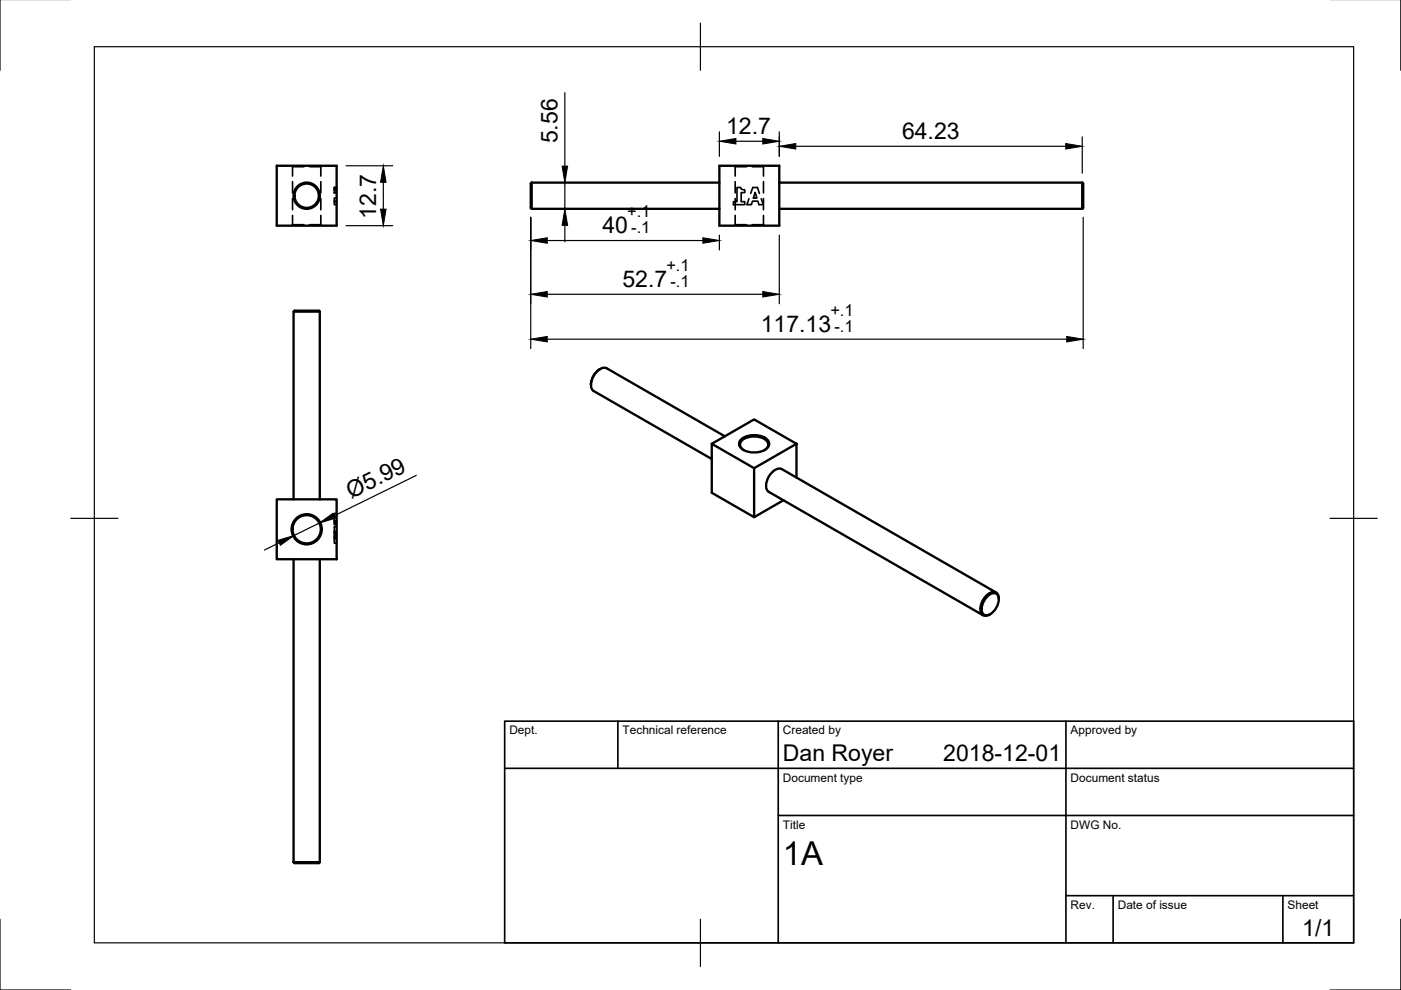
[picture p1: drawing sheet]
<svg xmlns="http://www.w3.org/2000/svg" width="297mm" height="210mm" viewBox="0 0 297 210" stroke-linecap="round" stroke-linejoin="round" font-family="sans-serif">
<!-- layer: Visible -->
<g fill="none" stroke="#000" stroke-width=".5">
<path d="M58.7 35.1h12.7v12.7h-12.7zM112.7 38.7l-.2 .2v5.2l.2 .2h39.8M112.7 38.7v5.6M112.7 38.7h39.8M152.5 35.1h12.7v12.7h-12.7zM165.2 38.7h64.3M229.5 38.7v5.6M229.5 38.7l.2 .2v5.2l-.2 .2M165.2 44.3h64.3M62.2 66.1h5.6M67.8 66.1l-.2-.2h-5.2l-.2 .2v39.8M67.8 66.1v39.8"/>
<path d="M127.2 78.2a4 4 0 0 0-1.9 3.4M150.9 94.1v10.4l9 5.2 6.2-3.6M153.7 92.5l-25.1-14.4a2.45 2.45 0 0 0-2.7 1.6 2.45 2.45 0 0 0 0 3.2l25 14.4M157.2 93.1a4.4 4.4 0 0 1 5.7 .4 1.57 1.57 0 0 1-1.3 2.2 4.3 4.3 0 0 1-4.7-1 1.2 1.2 0 0 1 .3-1.6zM157.7 95.4a1.28 1.28 0 0 1-.8-1.2 1.28 1.28 0 0 1 .9-1.2 4.5 4.5 0 0 1 4.7 .4 1.21 1.21 0 0 1-.4 2M159.9 99.3v10.4M168.9 94.1l-9-5.2-9 5.2 9 5.2 9-5.2v7.2M58.7 105.9h12.7v12.7h-12.7zM62.2 118.6v64.2M67.8 118.6v64.2M209.5 126.4a1.41 1.41 0 0 1 2-.3 3.4 3.4 0 0 1-2.5 4.4 1.3 1.3 0 0 1-.8-1.9 4.3 4.3 0 0 1 1.3-2.2zM211.2 125.6l-45.4-26.1a2.45 2.45 0 0 0-2.8 1.6 2.45 2.45 0 0 0 0 3.2l45.4 26.1"/>
<path d="M211.8 127.1a1.23 1.23 0 0 0-.5-1.4 1.23 1.23 0 0 0-1.5 .1 3.9 3.9 0 0 0-1.8 4.1 1.25 1.25 0 0 0 1.9 .3M62.2 182.8h5.6M62.2 182.8l.2 .2h5.2l.2-.2"/>
<circle cx="65" cy="41.5" r="2.78"/>
<circle cx="65" cy="41.5" r="2.58"/>
<circle cx="65" cy="112.2" r="3.2"/>
<circle cx="65" cy="112.2" r="3"/>
</g>
<!-- layer: Hidden -->
<g fill="none" stroke="#000" stroke-width=".35">
<path d="M61.8 35.1l.2 .2M62 35.3h2.4M62 35.3v2M62 38.5v2.4M65.6 35.3h2.4M68 35.3v2M68 38.5v2.4M68.2 35.1l-.2 .2M70.9 40h.5M71.4 39.7h-.5v1.3M155.7 35.1l.2 .2M155.9 35.3h2.4"/>
<path d="M155.9 35.3v2M155.9 38.5v2.4M156.3 39.7h.8l.2 .4 .6 .1v.6h-.8v2h.8v.6h-2.4v-.6h.8zM159.5 35.3h2.4M161.9 35.3v2M161.9 38.5v2.4M162.1 35.1l-.2 .2M62 47.6h2.4M62 45.7v1.9l-.2 .2M62 42.1v2.4M65.6 47.6h2.4M68 47.6l.2 .2"/>
<path d="M68 42.1v2.4M68 45.7v1.9M70.9 42.2v1.2h.5M70.9 40.8h.5M70.9 42h.5M70.9 42.6h.5M70.9 40.1h.5M70.9 40.2h.5M70.9 42.8h.5M155.9 47.6h2.4M155.9 45.7v1.9l-.2 .2M155.9 42.1v2.4"/>
<path d="M158.8 42.1l-.4 1.3h.9l.2-.8h1.2l.2 .8h.9l-.4-1.3M159.2 41l.4-1.2h1l.4 1.2M159.5 47.6h2.4M160.1 40.8l.4 1.2h-.8zM161.9 47.6l.2 .2M161.9 42.1v2.4M161.9 45.7v1.9M70.9 112.9v1h.5M70.9 113.9v1.3h.5M70.9 109.6v.8h.5M70.9 110.4l.5 .1h-.5v.2h.5M70.9 110.7v.2h.5"/>
<path d="M70.9 110.9v.4h.5M70.9 113.5h.5M70.9 113.8h.5M70.9 113.1h.5M70.9 114h.5M70.9 114.3h.5M70.9 112.9h.5M70.9 112.7h.5M71.4 111.7h-.5v1.2h.5M71.4 108.9h-.5v.7h.5"/>
</g>
<!-- layer: Border -->
<path d="M0 -.1v15M297 -.1v15M20 9.9h267v190h-267zM148.5 4.9v10M15 109.9h10M282 109.9h10M0 194.9v15h15M148.5 194.9v10M297 194.9v15h-15" fill="none" stroke="#000" stroke-width=".25"/>
<!-- layer: TitleBlock -->
<path d="M107 152.9h180v47h-180zM131 152.9v10M165 152.9v47M226 152.9v47M107 162.9h180M165 172.9h122M226 189.9h61M236 189.9v10M272 189.9v10" fill="none" stroke="#000" stroke-width=".35"/>
<!-- layer: Dimensions -->
<g fill="none" stroke="#000" stroke-width=".25">
<path d="M119.8 19.6v15.6M73.4 35.1h9.9M81.3 38.6v5.7M119.8 38.7v5.6M152.5 27.9v5.2M156 29.9h5.7M165.2 27.9v5.2M168.7 31h57.3M229.5 29v7.7M73.4 47.8h9.9M112.5 46.1v27.8M114.7 44.3h7.1"/>
<path d="M116 51h33M119.8 47.8v3.5M152.5 49.8v3.2M165.2 49.8v14.6M229.7 46.1v27.8M116 62.4h45.7M116 71.9h110.2M59.2 115.1l-3.1 1.5M67.7 110.9l-5.4 2.6M88.3 100.8l-17.4 8.6"/>
</g>
<g fill="#000" stroke="#000" stroke-width=".21">
<path d="M81.3 35.1l.6 3.5h-1.2zM119.2 35.2h1.1l-.5 3.5zM152.5 29.9l3.5-.5v1.1zM161.7 29.4l3.5 .5-3.5 .6zM165.2 31l3.5-.6v1.2zM226 30.4l3.5 .6-3.5 .6zM80.7 44.3h1.2l-.6 3.5zM112.5 51l3.5-.6v1.2zM119.8 44.3l.5 3.5h-1.1zM149 50.4l3.5 .6-3.5 .6zM112.5 62.4l3.5-.6v1.2zM112.5 71.9l3.5-.6v1.2z"/>
<path d="M161.7 61.8l3.5 .6-3.5 .6zM226.2 71.3l3.5 .6-3.5 .6zM58.9 114.6l3.4-1.1-2.9 2.1zM67.7 110.9l2.9-2.1 .5 1.1z"/>
</g>
<text font-size="7" x="166" y="183.4">1A</text>
<g font-size="4.9">
<text x="154" y="28.4">12.7</text>
<text x="191.2" y="29.5">64.23</text>
<text x="118.2" y="30.4" transform="rotate(-90 118.2 30.4)">5.56</text>
<text x="79.8" y="46.4" transform="rotate(-90 79.8 46.4)">12.7</text>
<text x="127.7" y="49.4">40</text>
<text x="132" y="60.8">52.7</text>
<text x="161.3" y="70.4">117.13</text>
<text x="74.4" y="105.8" transform="rotate(-26 74.4 105.8)">Ø5.99</text>
<text x="166" y="161.4">Dan Royer</text>
<text x="200" y="161.4">2018-12-01</text>
<text x="276.1" y="198.6">1/1</text>
</g>
<g font-size="3.5">
<text x="133" y="46.1">+.1</text>
<text x="133.8" y="49.4">-.1</text>
<text x="141.3" y="57.5">+.1</text>
<text x="142.2" y="60.8">-.1</text>
<text x="176.1" y="67">+.1</text>
<text x="176.9" y="70.4">-.1</text>
</g>
<g font-size="2.5">
<text x="108" y="155.7">Dept.</text>
<text x="132" y="155.7">Technical reference</text>
<text x="166" y="155.7">Created by</text>
<text x="227" y="155.7">Approved by</text>
<text x="166" y="165.7">Document type</text>
<text x="227" y="165.7">Document status</text>
<text x="166" y="175.7">Title</text>
<text x="227" y="175.7">DWG No.</text>
<text x="227" y="192.7">Rev.</text>
<text x="237" y="192.7">Date of issue</text>
<text x="273" y="192.7">Sheet</text>
</g>
</svg>
